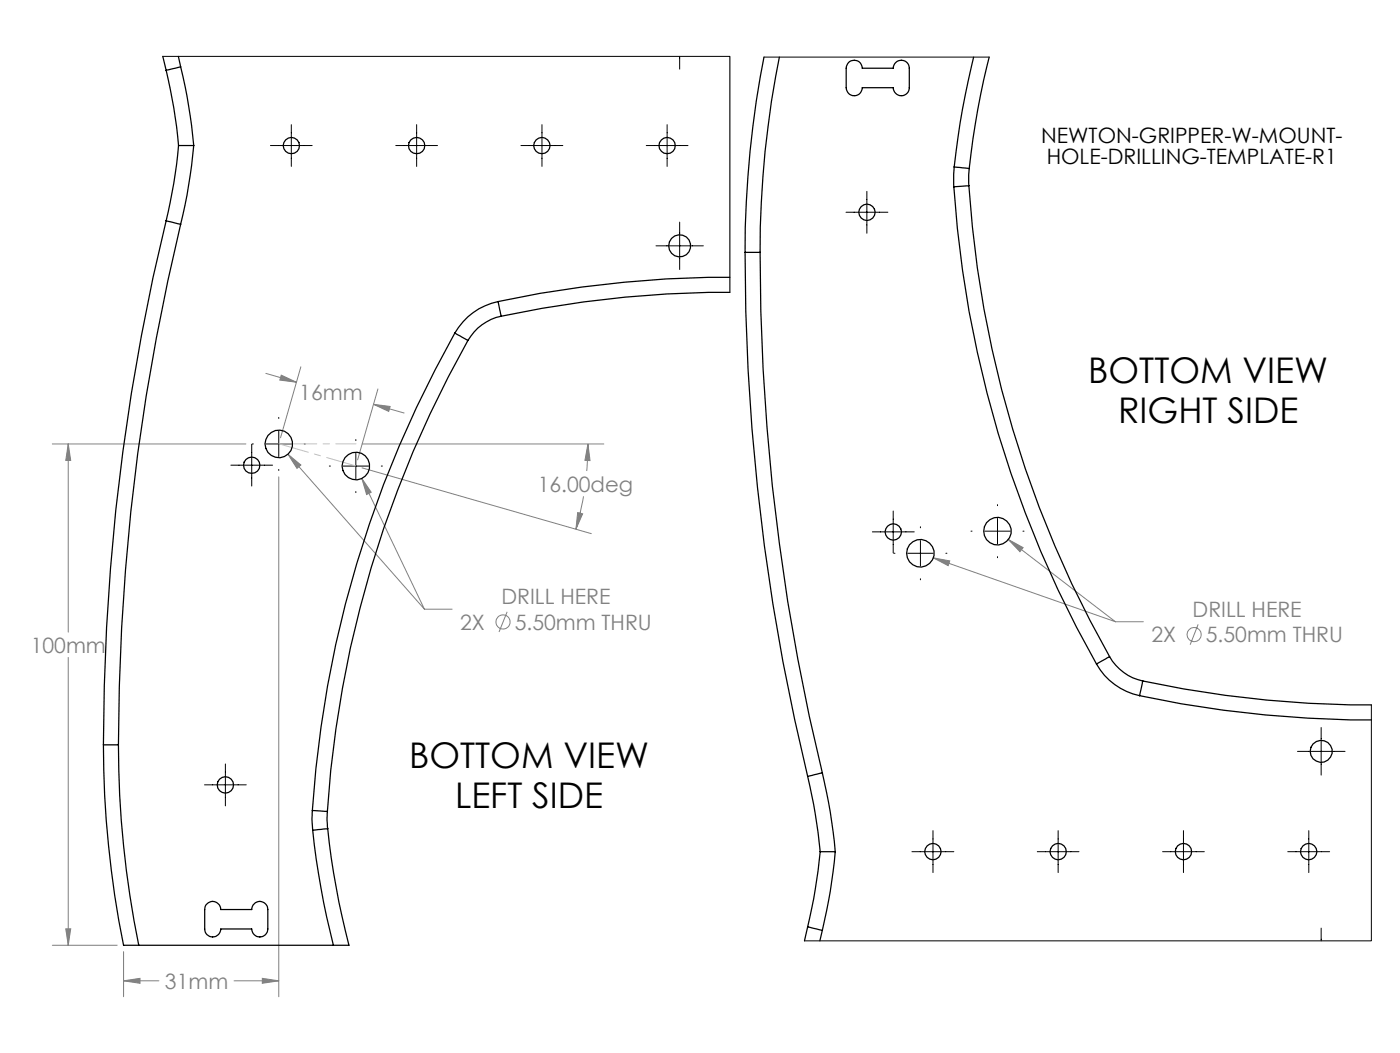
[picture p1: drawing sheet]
<svg xmlns="http://www.w3.org/2000/svg" width="279mm" height="210mm" viewBox="0 0 279 210" stroke-linecap="round" stroke-linejoin="round" font-family="sans-serif">
<g fill="none" stroke="#808080" stroke-width=".2">
<path d="M53.1 74.5l6.1 1.7M56.1 74.8l3.1 1.4-3.4-.4zM60 73.2l-4 14.1M75.4 77.6l-4 14.1M10.4 88.5h38.7M13.6 88.5l.5 3.3h-1zM13.6 88.5v37.6M55.6 95.1v103.7M57.5 90.6l2.5 2.1-.7 .7zM57.5 90.6l27.2 30.9M72.2 95.4l1.9 2.8-.9 .4zM72.2 95.4l12.5 26.1"/>
<path d="M72.2 93.3l45.8 13.1M72.3 88.5h48.2M74.5 80.6l3.4 .5-.3 .9zM74.5 80.6l6.1 1.8M116.5 99l-.9 4.1-.7 2.4M117.3 88.5l.5 3.4-1.1-.1zM117.3 88.5l-.2 5.4M115.3 102.2l1 .3-1.4 3zM186.3 111.3l3.2 .6-.3 .9zM186.3 111.3l36.3 12.7M201.2 107.6l3 1.6-.6 .8zM201.2 107.6l21.4 16.4"/>
<path d="M13.6 131.1v57.4M84.7 121.5h5.5M101.2 122l-1.6 4M222.6 124h5.6M239.1 124.5l-1.6 4.1M10.4 188.5h13M13.1 185.2h1l-.5 3.3zM24.7 195.6l3.2-.5v1zM24.7 189.8v9M24.7 195.6h7M46.7 195.6h8.9M52.4 195.1l3.2 .5-3.2 .5z"/>
<circle cx="100.4" cy="124" r="1.41"/>
<circle cx="238.3" cy="126.5" r="1.4"/>
</g>
<g fill="none" stroke="#000" stroke-width=".2">
<path d="M135.6 11.2v2.6M54 29h8.3M58.1 24.9v8.3M79 29h8.3M83.1 24.9v8.3M104 29h8.3M108.2 24.9v8.3M129 29h8.3M133.1 24.9v8.3M173 38.2v8.3M130.9 49h9.5M135.6 44.3v9.5"/>
<path d="M168.8 42.3h8.4M46.1 92.8h8.3M50.2 88.6v8.3M50.3 88.5h.3M53.1 88.5h5.1M55.6 83.2v.3M55.6 86v5.1M55.6 93.6v.2M60.7 88.5h.2M65.7 92.9h.2M68.5 92.9h5.1M71 87.7v.2"/>
<path d="M71 90.4v5.1M71 98v.2M76.1 92.9h.2M174.1 106.1h8.4M178.3 101.9v8.4M178.4 110.3h.2M181.2 110.3h5M183.7 105v.3M183.7 107.8v5.1M183.7 115.4v.2M188.8 110.3h.2M193.8 105.9h.2"/>
<path d="M196.5 105.9h5.1M199.1 100.6v.3M199.1 103.4v5.1M199.1 111v.2M204.2 105.9h.2M40.8 156.5h8.3M45 152.4v8.3M258.9 149.9h9.5M263.7 145.1v9.5M182 169.9h8.4M186.2 165.7v8.3M207 169.9h8.3"/>
<path d="M211.2 165.7v8.3M232 169.9h8.3M236.2 165.7v8.3M257 169.9h8.4M261.2 165.7v8.3M263.7 185.1v2.5"/>
</g>
<path d="M55.7 88.5l15.3 4.4" fill="none" stroke="#c0c0c0" stroke-width=".2" stroke-dasharray="15.2 1.3 1.3 1.3" stroke-dashoffset="9.1"/>
<path d="M55.7 88.5h15.3" fill="none" stroke="#c0c0c0" stroke-width=".2" stroke-dasharray="15.2 1.3 1.3 1.3" stroke-dashoffset="7.7"/>
<path d="M145.7 11.2v47.1" fill="none" stroke="#c0c0c0" stroke-width=".2"/>
<g fill="#808080">
<path d="M115.3 102.2l1 .3-1.4 3zM117.3 88.5l.5 3.4-1.1-.1z"/>
<path d="M13.6 88.5l.5 3.3h-1zM13.1 185.2h1l-.5 3.3zM56.1 74.8l3.1 1.4-3.4-.4zM74.5 80.6l3.4 .5-.3 .9zM24.7 195.6l3.2-.5v1zM52.4 195.1l3.2 .5-3.2 .5zM57.5 90.6l1.8 2.8 .7-.7zM72.2 95.4l1 3.2 .9-.4zM201.2 107.6l2.4 2.4 .6-.8zM186.3 111.3l2.9 1.5 .3-.9z"/>
</g>
<path d="M32.5 11.2h113.2v47.1M152.5 11.4h44.9M273.7 140.6v47h-113.2" fill="none" stroke="#000" stroke-width=".2"/>
<g fill="none" stroke="#000" stroke-width=".25">
<path d="M32.5 11.2l.7 2.8M33.2 14a100.7 100.7 0 0 1 2.4 15M35.6 11.2l.5 2.1M36.1 13.3a110.4 110.4 0 0 1 2.6 15.7M36.1 13.3l-2.9 .7M152.5 11.4a200.4 200.4 0 0 0-3.8 38.9M155.5 11.4a193.2 193.2 0 0 0-3.8 38.9M169.3 12.5a1.61 1.61 0 0 1 1.8-.4 1.61 1.61 0 0 1 1 1.5h6.2a1.59 1.59 0 0 1 1.6-1.6 1.59 1.59 0 0 1 1.6 1.6v3.9a1.59 1.59 0 0 1-1.6 1.6 1.59 1.59 0 0 1-1.6-1.6h-6.2a1.61 1.61 0 0 1-1.6 1.6 1.61 1.61 0 0 1-1.6-1.6v-3.9zM194.3 11.4a162.9 162.9 0 0 0-3.9 21.9M197.4 11.4a158.8 158.8 0 0 0-4 22.2M35.6 29a100.7 100.7 0 0 1-2.4 15M35.6 29h3.1"/>
<path d="M38.7 29a110.4 110.4 0 0 1-2.6 15.7M190.4 37.2a222.4 222.4 0 0 0 28.4 95.2M190.4 33.3l3 .3M190.4 33.3v3.9M193.4 37l-3 .2M193.4 37a220.1 220.1 0 0 0 28 93.9M193.4 33.6v3.4M33.2 44l2.9 .7M33.2 44a442.8 442.8 0 0 0-12.6 104.5M36.1 44.7a440.1 440.1 0 0 0-12.5 103.8M145.7 55.3a220.8 220.8 0 0 0-46.3 4.8M145.7 58.3a214.7 214.7 0 0 0-45.7 4.8"/>
<path d="M148.7 50.3h3M148.7 50.3a442.2 442.2 0 0 0 12.5 104.5M151.7 50.3a435.8 435.8 0 0 0 12.4 103.8M90.8 66.4a223.3 223.3 0 0 0-28.5 95.2M90.8 66.4l2.6 1.5M93.4 67.9a219.8 219.8 0 0 0-28.1 93.9M99.4 60.1a13 13 0 0 0-8.6 6.3M99.4 60.1l.6 3M100 63.1a10.1 10.1 0 0 0-6.6 4.8M218.8 132.4a13 13 0 0 0 8.6 6.3M221.4 130.9l-2.6 1.5M221.4 130.9a10 10 0 0 0 6.7 4.9"/>
<path d="M227.4 138.7a221.4 221.4 0 0 0 46.3 4.9M228.1 135.8l-.7 2.9M228.1 135.8a214.7 214.7 0 0 0 45.6 4.8M20.6 148.5a200.4 200.4 0 0 0 4.1 40h3M20.6 148.5h3M23.6 148.5a200.4 200.4 0 0 0 4.1 40M161.2 154.8a108.9 108.9 0 0 1 2.5 15.1M164.1 154.1a105.5 105.5 0 0 1 2.6 15.8M164.1 154.1l-2.9 .7M62.3 161.6v2l.1 2M62.3 161.6l3 .2M62.4 165.6a165 165 0 0 0 4.1 22.9"/>
<path d="M65.3 161.8v1.7l.1 1.8M65.4 165.3a161.7 161.7 0 0 0 4.2 23.2h-3.1M65.4 165.3l-3 .3M163.7 169.9a109.6 109.6 0 0 1-2.5 14.9M163.7 169.9h3M166.7 169.9a104.1 104.1 0 0 1-2.6 15.7M27.7 188.5h38.8M41.1 180.5a1.63 1.63 0 0 1 1.8-.7 1.63 1.63 0 0 1 1.2 1.6h6.1a1.61 1.61 0 0 1 1.6-1.6 1.61 1.61 0 0 1 1.6 1.6v3.9a1.61 1.61 0 0 1-1.6 1.6 1.61 1.61 0 0 1-1.6-1.6h-6.1a1.61 1.61 0 0 1-1.6 1.6 1.61 1.61 0 0 1-1.6-1.6v-3.9zM161.2 184.8l2.9 .8M161.2 184.8l-.7 2.8M164.1 185.6l-.5 2"/>
<circle cx="58.2" cy="29" r="1.62"/>
<circle cx="83.1" cy="29" r="1.63"/>
<circle cx="108.1" cy="29" r="1.62"/>
<circle cx="133.1" cy="29" r="1.63"/>
<circle cx="135.7" cy="49" r="2.2"/>
<circle cx="173" cy="42.4" r="1.63"/>
<circle cx="50.2" cy="92.8" r="1.63"/>
<circle cx="55.7" cy="88.5" r="2.75"/>
<circle cx="71" cy="92.9" r="2.75"/>
<circle cx="178.3" cy="106.1" r="1.63"/>
<circle cx="183.7" cy="110.4" r="2.75"/>
<circle cx="199.1" cy="105.9" r="2.75"/>
<circle cx="45" cy="156.5" r="1.64"/>
<circle cx="263.7" cy="149.8" r="2.2"/>
<circle cx="186.2" cy="169.9" r="1.63"/>
<circle cx="211.2" cy="169.9" r="1.63"/>
<circle cx="236.2" cy="169.8" r="1.64"/>
<circle cx="261.2" cy="169.9" r="1.63"/>
</g>
<g font-size="7.1">
<text x="217.2" y="76.4">BOTTOM VIEW</text>
<text x="223.1" y="84.4">RIGHT SIDE</text>
<text x="81.7" y="153.2">BOTTOM VIEW</text>
<text x="90.8" y="161.2">LEFT SIDE</text>
</g>
<g font-size="4.2">
<text x="207.8" y="28.5">NEWTON-GRIPPER-W-MOUNT-</text>
<text x="208.9" y="32.7">HOLE-DRILLING-TEMPLATE-R1</text>
</g>
<g font-size="4.2" fill="#808080">
<text x="59.7" y="79.8">16mm</text>
<text x="107.3" y="98.1">16.00deg</text>
<text x="91.8" y="125.6">2X</text>
<text x="100.1" y="120.5">DRILL HERE</text>
<text x="102.7" y="125.6">5.50mm THRU</text>
<text x="238" y="123">DRILL HERE</text>
<text x="6.1" y="130.2">100mm</text>
<text x="229.8" y="128.1">2X</text>
<text x="240.7" y="128.1">5.50mm THRU</text>
<text x="32.9" y="197.2">31mm</text>
</g>
</svg>
